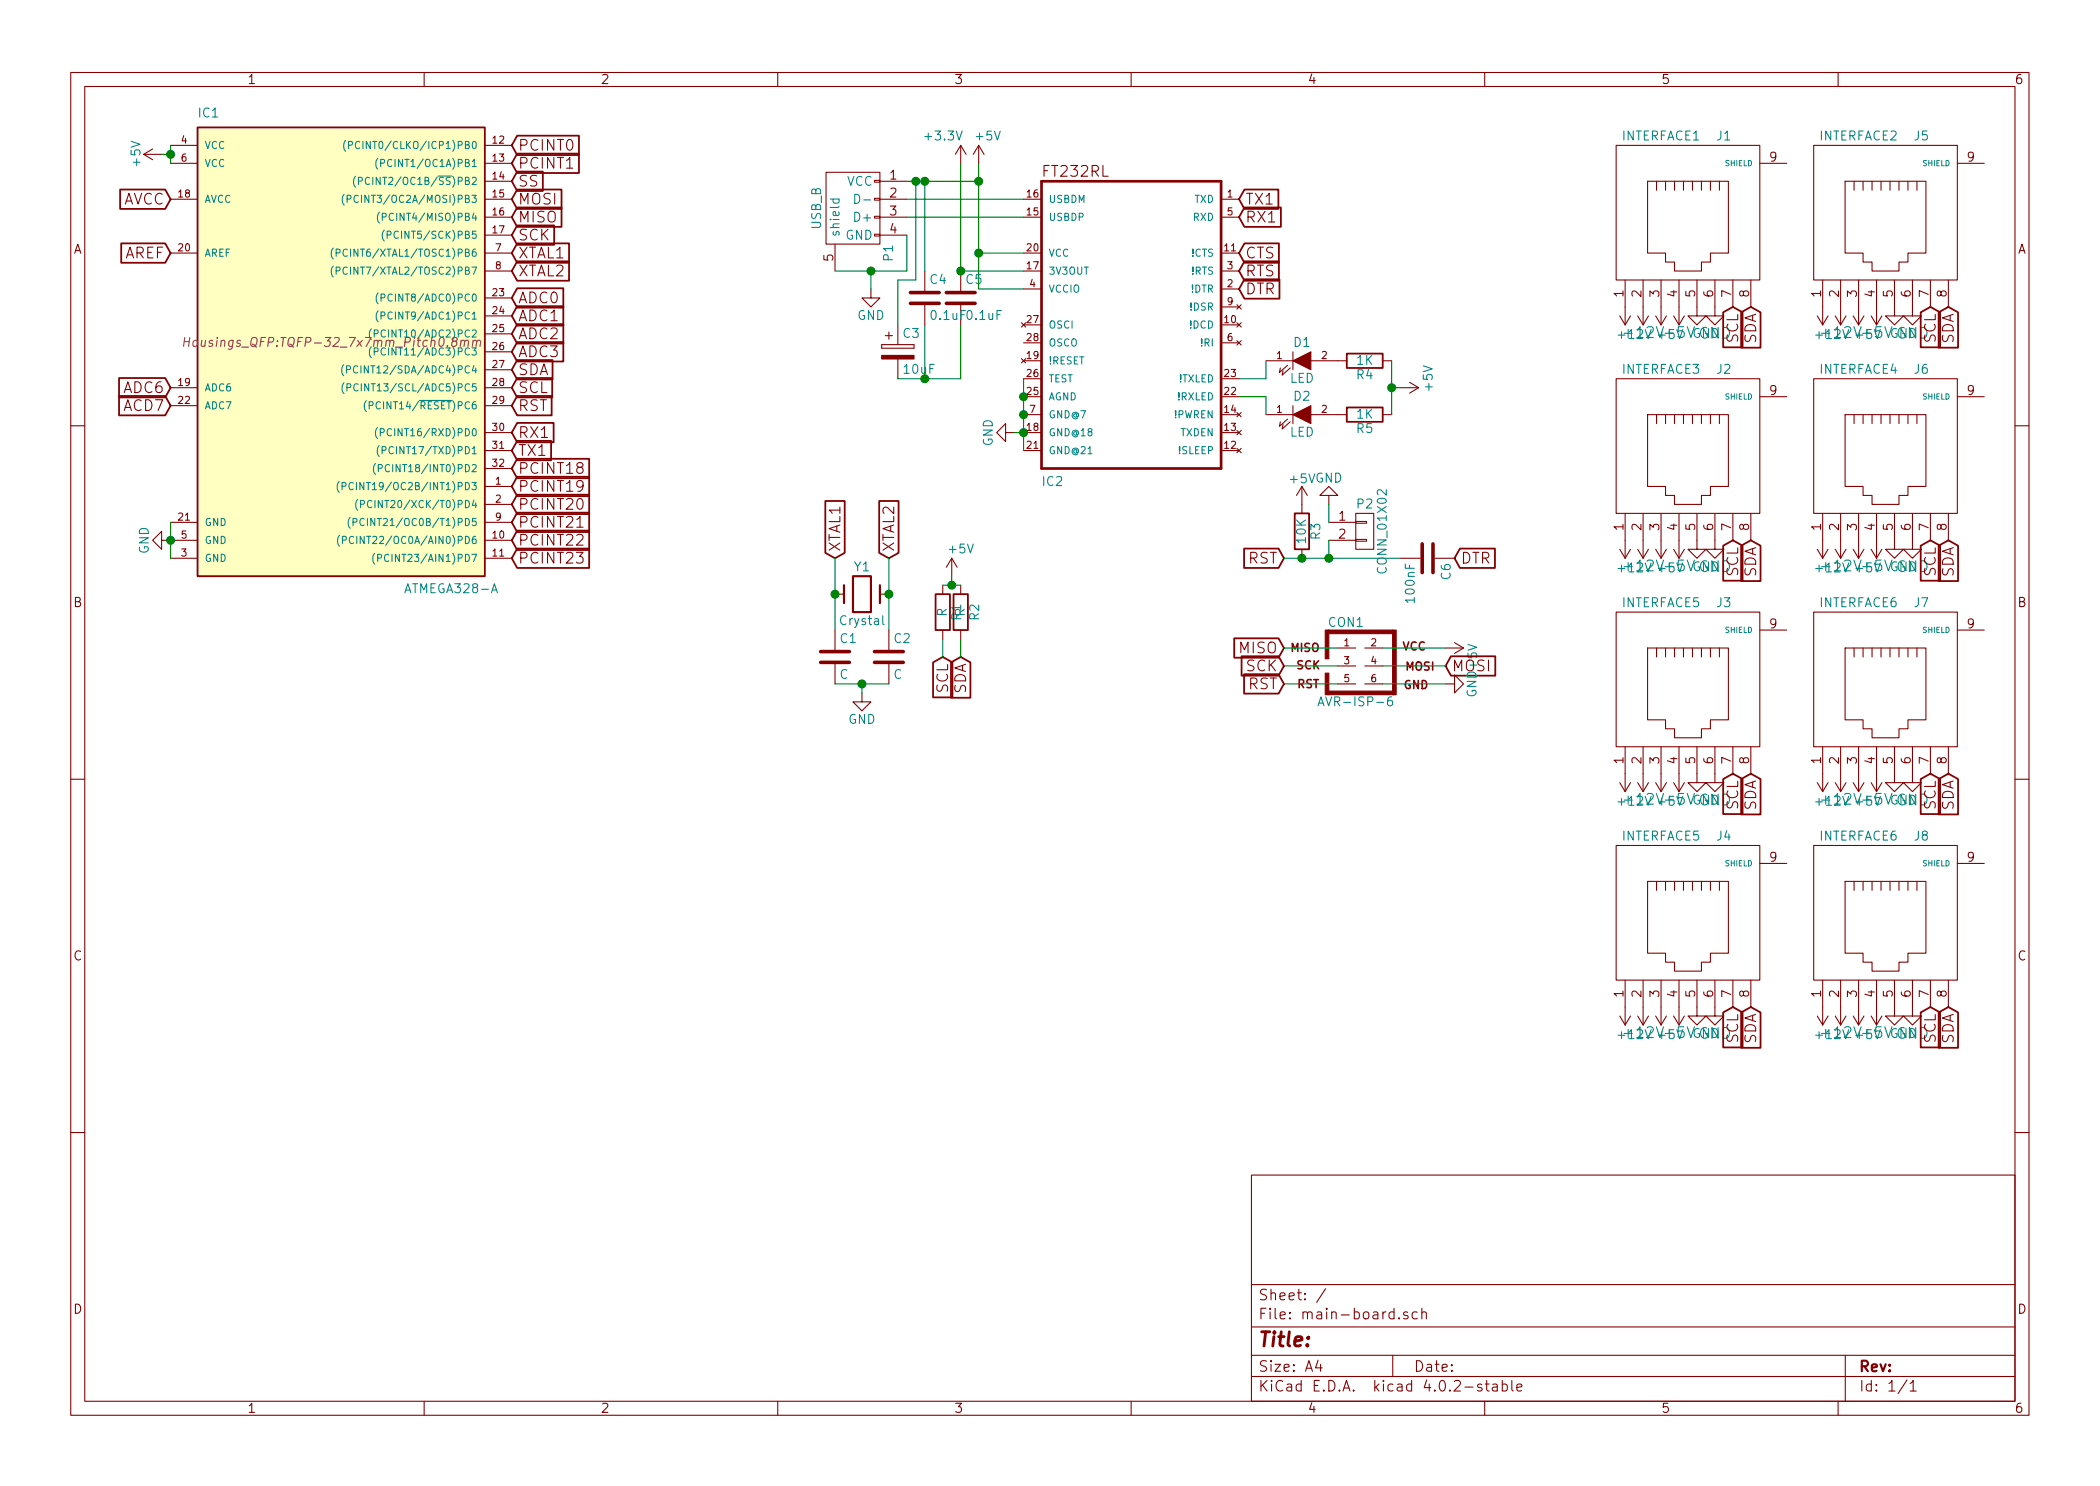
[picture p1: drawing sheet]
EESchema Schematic File Version 2
LIBS:main-board-rescue
LIBS:power
LIBS:device
LIBS:transistors
LIBS:conn
LIBS:linear
LIBS:regul
LIBS:74xx
LIBS:cmos4000
LIBS:adc-dac
LIBS:memory
LIBS:xilinx
LIBS:microcontrollers
LIBS:dsp
LIBS:microchip
LIBS:analog_switches
LIBS:motorola
LIBS:texas
LIBS:intel
LIBS:audio
LIBS:interface
LIBS:digital-audio
LIBS:philips
LIBS:display
LIBS:cypress
LIBS:siliconi
LIBS:opto
LIBS:atmel
LIBS:contrib
LIBS:valves
LIBS:main-board-cache
EELAYER 25 0
EELAYER END
$Descr A4 11693 8268
encoding utf-8
Sheet 1 1
Title ""
Date ""
Rev ""
Comp ""
Comment1 ""
Comment2 ""
Comment3 ""
Comment4 ""
$EndDescr
$Comp
L ATMEGA328-A IC1
U 1 1
P 1850 1900
F 0 "IC1" H 1100 3150 50  0000 L BNN
F 1 "ATMEGA328-A" H 2250 500 50  0000 L BNN
F 2 "Housings_QFP:TQFP-32_7x7mm_Pitch0.8mm" H 1850 1900 50  0000 C CIN
F 3 "" H 1850 1900 50  0000 C CNN
	1    1850 1900
	1    0    0    -1  
$EndComp
Text GLabel 950  1100 0    60   Input ~ 0
AVCC
Text GLabel 950  1400 0    60   Input ~ 0
AREF
Text GLabel 950  2150 0    60   Input ~ 0
ADC6
Text GLabel 950  2250 0    60   Input ~ 0
ACD7
$Comp
L GND #PWR01
U 1 1
P 950 3000
F 0 "#PWR01" H 950 2750 50  0001 C CNN
F 1 "GND" H 950 2850 50  0000 C CNN
F 2 "" H 950 3000 50  0000 C CNN
F 3 "" H 950 3000 50  0000 C CNN
	1    950  3000
	0    1    1    0   
$EndComp
Text GLabel 2850 800  2    60   Input ~ 0
PCINT0
Text GLabel 2850 900  2    60   Input ~ 0
PCINT1
Text GLabel 2850 1000 2    60   Input ~ 0
SS
Text GLabel 2850 1100 2    60   Input ~ 0
MOSI
Text GLabel 2850 1200 2    60   Input ~ 0
MISO
Text GLabel 2850 1300 2    60   Input ~ 0
SCK
Text GLabel 2850 1400 2    60   Input ~ 0
XTAL1
Text GLabel 2850 1500 2    60   Input ~ 0
XTAL2
Text GLabel 2850 1650 2    60   Input ~ 0
ADC0
Text GLabel 2850 1750 2    60   Input ~ 0
ADC1
Text GLabel 2850 1850 2    60   Input ~ 0
ADC2
Text GLabel 2850 1950 2    60   Input ~ 0
ADC3
Text GLabel 2850 2050 2    60   Input ~ 0
SDA
Text GLabel 2850 2150 2    60   Input ~ 0
SCL
Text GLabel 2850 2250 2    60   Input ~ 0
RST
Text GLabel 2850 2400 2    60   Input ~ 0
RX1
Text GLabel 2850 2500 2    60   Input ~ 0
TX1
Text GLabel 2850 2600 2    60   Input ~ 0
PCINT18
Text GLabel 2850 2700 2    60   Input ~ 0
PCINT19
Text GLabel 2850 2800 2    60   Input ~ 0
PCINT20
Text GLabel 2850 2900 2    60   Input ~ 0
PCINT21
Text GLabel 2850 3000 2    60   Input ~ 0
PCINT22
Text GLabel 2850 3100 2    60   Input ~ 0
PCINT23
$Comp
L RJ45 J1
U 1 1
P 9400 1250
F 0 "J1" H 9600 1750 50  0000 C CNN
F 1 "INTERFACE1" H 9250 1750 50  0000 C CNN
F 2 "w_conn_pc:rj45-wiznet-rb1-125bag1a" H 9400 1250 50  0001 C CNN
F 3 "" H 9400 1250 50  0000 C CNN
	1    9400 1250
	1    0    0    -1  
$EndComp
$Comp
L +12V #PWR02
U 1 1
P 9050 1700
F 0 "#PWR02" H 9050 1550 50  0001 C CNN
F 1 "+12V" H 9000 1850 50  0000 C CNN
F 2 "" H 9050 1700 50  0000 C CNN
F 3 "" H 9050 1700 50  0000 C CNN
	1    9050 1700
	-1   0    0    1   
$EndComp
$Comp
L +12V #PWR03
U 1 1
P 9150 1700
F 0 "#PWR03" H 9150 1550 50  0001 C CNN
F 1 "+12V" H 9150 1840 60  0000 C CNN
F 2 "" H 9150 1700 50  0000 C CNN
F 3 "" H 9150 1700 50  0000 C CNN
	1    9150 1700
	-1   0    0    1   
$EndComp
$Comp
L +5V #PWR04
U 1 1
P 9250 1700
F 0 "#PWR04" H 9250 1550 50  0001 C CNN
F 1 "+5V" H 9200 1850 50  0000 C CNN
F 2 "" H 9250 1700 50  0000 C CNN
F 3 "" H 9250 1700 50  0000 C CNN
	1    9250 1700
	-1   0    0    1   
$EndComp
$Comp
L +5V #PWR05
U 1 1
P 9350 1700
F 0 "#PWR05" H 9350 1550 50  0001 C CNN
F 1 "+5V" H 9350 1840 60  0000 C CNN
F 2 "" H 9350 1700 50  0000 C CNN
F 3 "" H 9350 1700 50  0000 C CNN
	1    9350 1700
	-1   0    0    1   
$EndComp
$Comp
L GND #PWR06
U 1 1
P 9450 1700
F 0 "#PWR06" H 9450 1450 50  0001 C CNN
F 1 "GND" H 9500 1550 50  0000 C CNN
F 2 "" H 9450 1700 50  0000 C CNN
F 3 "" H 9450 1700 50  0000 C CNN
	1    9450 1700
	1    0    0    -1  
$EndComp
$Comp
L GND #PWR07
U 1 1
P 9550 1700
F 0 "#PWR07" H 9550 1450 50  0001 C CNN
F 1 "GND" H 9550 1550 60  0000 C CNN
F 2 "" H 9550 1700 50  0000 C CNN
F 3 "" H 9550 1700 50  0000 C CNN
	1    9550 1700
	1    0    0    -1  
$EndComp
Text GLabel 9750 1700 3    60   Input ~ 0
SDA
Text GLabel 9650 1700 3    60   Input ~ 0
SCL
$Comp
L RJ45 J5
U 1 1
P 10500 1250
F 0 "J5" H 10700 1750 50  0000 C CNN
F 1 "INTERFACE2" H 10350 1750 50  0000 C CNN
F 2 "w_conn_pc:rj45-wiznet-rb1-125bag1a" H 10500 1250 50  0001 C CNN
F 3 "" H 10500 1250 50  0000 C CNN
	1    10500 1250
	1    0    0    -1  
$EndComp
$Comp
L +12V #PWR08
U 1 1
P 10150 1700
F 0 "#PWR08" H 10150 1550 50  0001 C CNN
F 1 "+12V" H 10100 1850 50  0000 C CNN
F 2 "" H 10150 1700 50  0000 C CNN
F 3 "" H 10150 1700 50  0000 C CNN
	1    10150 1700
	-1   0    0    1   
$EndComp
$Comp
L +12V #PWR09
U 1 1
P 10250 1700
F 0 "#PWR09" H 10250 1550 50  0001 C CNN
F 1 "+12V" H 10250 1840 60  0000 C CNN
F 2 "" H 10250 1700 50  0000 C CNN
F 3 "" H 10250 1700 50  0000 C CNN
	1    10250 1700
	-1   0    0    1   
$EndComp
$Comp
L +5V #PWR010
U 1 1
P 10350 1700
F 0 "#PWR010" H 10350 1550 50  0001 C CNN
F 1 "+5V" H 10300 1850 50  0000 C CNN
F 2 "" H 10350 1700 50  0000 C CNN
F 3 "" H 10350 1700 50  0000 C CNN
	1    10350 1700
	-1   0    0    1   
$EndComp
$Comp
L +5V #PWR011
U 1 1
P 10450 1700
F 0 "#PWR011" H 10450 1550 50  0001 C CNN
F 1 "+5V" H 10450 1840 60  0000 C CNN
F 2 "" H 10450 1700 50  0000 C CNN
F 3 "" H 10450 1700 50  0000 C CNN
	1    10450 1700
	-1   0    0    1   
$EndComp
$Comp
L GND #PWR012
U 1 1
P 10550 1700
F 0 "#PWR012" H 10550 1450 50  0001 C CNN
F 1 "GND" H 10600 1550 50  0000 C CNN
F 2 "" H 10550 1700 50  0000 C CNN
F 3 "" H 10550 1700 50  0000 C CNN
	1    10550 1700
	1    0    0    -1  
$EndComp
$Comp
L GND #PWR013
U 1 1
P 10650 1700
F 0 "#PWR013" H 10650 1450 50  0001 C CNN
F 1 "GND" H 10650 1550 60  0000 C CNN
F 2 "" H 10650 1700 50  0000 C CNN
F 3 "" H 10650 1700 50  0000 C CNN
	1    10650 1700
	1    0    0    -1  
$EndComp
Text GLabel 10850 1700 3    60   Input ~ 0
SDA
Text GLabel 10750 1700 3    60   Input ~ 0
SCL
$Comp
L RJ45 J2
U 1 1
P 9400 2550
F 0 "J2" H 9600 3050 50  0000 C CNN
F 1 "INTERFACE3" H 9250 3050 50  0000 C CNN
F 2 "w_conn_pc:rj45-wiznet-rb1-125bag1a" H 9400 2550 50  0001 C CNN
F 3 "" H 9400 2550 50  0000 C CNN
	1    9400 2550
	1    0    0    -1  
$EndComp
$Comp
L +12V #PWR014
U 1 1
P 9050 3000
F 0 "#PWR014" H 9050 2850 50  0001 C CNN
F 1 "+12V" H 9000 3150 50  0000 C CNN
F 2 "" H 9050 3000 50  0000 C CNN
F 3 "" H 9050 3000 50  0000 C CNN
	1    9050 3000
	-1   0    0    1   
$EndComp
$Comp
L +12V #PWR015
U 1 1
P 9150 3000
F 0 "#PWR015" H 9150 2850 50  0001 C CNN
F 1 "+12V" H 9150 3140 60  0000 C CNN
F 2 "" H 9150 3000 50  0000 C CNN
F 3 "" H 9150 3000 50  0000 C CNN
	1    9150 3000
	-1   0    0    1   
$EndComp
$Comp
L +5V #PWR016
U 1 1
P 9250 3000
F 0 "#PWR016" H 9250 2850 50  0001 C CNN
F 1 "+5V" H 9200 3150 50  0000 C CNN
F 2 "" H 9250 3000 50  0000 C CNN
F 3 "" H 9250 3000 50  0000 C CNN
	1    9250 3000
	-1   0    0    1   
$EndComp
$Comp
L +5V #PWR017
U 1 1
P 9350 3000
F 0 "#PWR017" H 9350 2850 50  0001 C CNN
F 1 "+5V" H 9350 3140 60  0000 C CNN
F 2 "" H 9350 3000 50  0000 C CNN
F 3 "" H 9350 3000 50  0000 C CNN
	1    9350 3000
	-1   0    0    1   
$EndComp
$Comp
L GND #PWR018
U 1 1
P 9450 3000
F 0 "#PWR018" H 9450 2750 50  0001 C CNN
F 1 "GND" H 9500 2850 50  0000 C CNN
F 2 "" H 9450 3000 50  0000 C CNN
F 3 "" H 9450 3000 50  0000 C CNN
	1    9450 3000
	1    0    0    -1  
$EndComp
$Comp
L GND #PWR019
U 1 1
P 9550 3000
F 0 "#PWR019" H 9550 2750 50  0001 C CNN
F 1 "GND" H 9550 2850 60  0000 C CNN
F 2 "" H 9550 3000 50  0000 C CNN
F 3 "" H 9550 3000 50  0000 C CNN
	1    9550 3000
	1    0    0    -1  
$EndComp
Text GLabel 9750 3000 3    60   Input ~ 0
SDA
Text GLabel 9650 3000 3    60   Input ~ 0
SCL
$Comp
L RJ45 J6
U 1 1
P 10500 2550
F 0 "J6" H 10700 3050 50  0000 C CNN
F 1 "INTERFACE4" H 10350 3050 50  0000 C CNN
F 2 "w_conn_pc:rj45-wiznet-rb1-125bag1a" H 10500 2550 50  0001 C CNN
F 3 "" H 10500 2550 50  0000 C CNN
	1    10500 2550
	1    0    0    -1  
$EndComp
$Comp
L +12V #PWR020
U 1 1
P 10150 3000
F 0 "#PWR020" H 10150 2850 50  0001 C CNN
F 1 "+12V" H 10100 3150 50  0000 C CNN
F 2 "" H 10150 3000 50  0000 C CNN
F 3 "" H 10150 3000 50  0000 C CNN
	1    10150 3000
	-1   0    0    1   
$EndComp
$Comp
L +12V #PWR021
U 1 1
P 10250 3000
F 0 "#PWR021" H 10250 2850 50  0001 C CNN
F 1 "+12V" H 10250 3140 60  0000 C CNN
F 2 "" H 10250 3000 50  0000 C CNN
F 3 "" H 10250 3000 50  0000 C CNN
	1    10250 3000
	-1   0    0    1   
$EndComp
$Comp
L +5V #PWR022
U 1 1
P 10350 3000
F 0 "#PWR022" H 10350 2850 50  0001 C CNN
F 1 "+5V" H 10300 3150 50  0000 C CNN
F 2 "" H 10350 3000 50  0000 C CNN
F 3 "" H 10350 3000 50  0000 C CNN
	1    10350 3000
	-1   0    0    1   
$EndComp
$Comp
L +5V #PWR023
U 1 1
P 10450 3000
F 0 "#PWR023" H 10450 2850 50  0001 C CNN
F 1 "+5V" H 10450 3140 60  0000 C CNN
F 2 "" H 10450 3000 50  0000 C CNN
F 3 "" H 10450 3000 50  0000 C CNN
	1    10450 3000
	-1   0    0    1   
$EndComp
$Comp
L GND #PWR024
U 1 1
P 10550 3000
F 0 "#PWR024" H 10550 2750 50  0001 C CNN
F 1 "GND" H 10600 2850 50  0000 C CNN
F 2 "" H 10550 3000 50  0000 C CNN
F 3 "" H 10550 3000 50  0000 C CNN
	1    10550 3000
	1    0    0    -1  
$EndComp
$Comp
L GND #PWR025
U 1 1
P 10650 3000
F 0 "#PWR025" H 10650 2750 50  0001 C CNN
F 1 "GND" H 10650 2850 60  0000 C CNN
F 2 "" H 10650 3000 50  0000 C CNN
F 3 "" H 10650 3000 50  0000 C CNN
	1    10650 3000
	1    0    0    -1  
$EndComp
Text GLabel 10850 3000 3    60   Input ~ 0
SDA
Text GLabel 10750 3000 3    60   Input ~ 0
SCL
$Comp
L RJ45 J3
U 1 1
P 9400 3850
F 0 "J3" H 9600 4350 50  0000 C CNN
F 1 "INTERFACE5" H 9250 4350 50  0000 C CNN
F 2 "w_conn_pc:rj45-wiznet-rb1-125bag1a" H 9400 3850 50  0001 C CNN
F 3 "" H 9400 3850 50  0000 C CNN
	1    9400 3850
	1    0    0    -1  
$EndComp
$Comp
L +12V #PWR026
U 1 1
P 9050 4300
F 0 "#PWR026" H 9050 4150 50  0001 C CNN
F 1 "+12V" H 9000 4450 50  0000 C CNN
F 2 "" H 9050 4300 50  0000 C CNN
F 3 "" H 9050 4300 50  0000 C CNN
	1    9050 4300
	-1   0    0    1   
$EndComp
$Comp
L +12V #PWR027
U 1 1
P 9150 4300
F 0 "#PWR027" H 9150 4150 50  0001 C CNN
F 1 "+12V" H 9150 4440 60  0000 C CNN
F 2 "" H 9150 4300 50  0000 C CNN
F 3 "" H 9150 4300 50  0000 C CNN
	1    9150 4300
	-1   0    0    1   
$EndComp
$Comp
L +5V #PWR028
U 1 1
P 9250 4300
F 0 "#PWR028" H 9250 4150 50  0001 C CNN
F 1 "+5V" H 9200 4450 50  0000 C CNN
F 2 "" H 9250 4300 50  0000 C CNN
F 3 "" H 9250 4300 50  0000 C CNN
	1    9250 4300
	-1   0    0    1   
$EndComp
$Comp
L +5V #PWR029
U 1 1
P 9350 4300
F 0 "#PWR029" H 9350 4150 50  0001 C CNN
F 1 "+5V" H 9350 4440 60  0000 C CNN
F 2 "" H 9350 4300 50  0000 C CNN
F 3 "" H 9350 4300 50  0000 C CNN
	1    9350 4300
	-1   0    0    1   
$EndComp
$Comp
L GND #PWR030
U 1 1
P 9450 4300
F 0 "#PWR030" H 9450 4050 50  0001 C CNN
F 1 "GND" H 9500 4150 50  0000 C CNN
F 2 "" H 9450 4300 50  0000 C CNN
F 3 "" H 9450 4300 50  0000 C CNN
	1    9450 4300
	1    0    0    -1  
$EndComp
$Comp
L GND #PWR031
U 1 1
P 9550 4300
F 0 "#PWR031" H 9550 4050 50  0001 C CNN
F 1 "GND" H 9550 4150 60  0000 C CNN
F 2 "" H 9550 4300 50  0000 C CNN
F 3 "" H 9550 4300 50  0000 C CNN
	1    9550 4300
	1    0    0    -1  
$EndComp
Text GLabel 9750 4300 3    60   Input ~ 0
SDA
Text GLabel 9650 4300 3    60   Input ~ 0
SCL
$Comp
L RJ45 J7
U 1 1
P 10500 3850
F 0 "J7" H 10700 4350 50  0000 C CNN
F 1 "INTERFACE6" H 10350 4350 50  0000 C CNN
F 2 "w_conn_pc:rj45-wiznet-rb1-125bag1a" H 10500 3850 50  0001 C CNN
F 3 "" H 10500 3850 50  0000 C CNN
	1    10500 3850
	1    0    0    -1  
$EndComp
$Comp
L +12V #PWR032
U 1 1
P 10150 4300
F 0 "#PWR032" H 10150 4150 50  0001 C CNN
F 1 "+12V" H 10100 4450 50  0000 C CNN
F 2 "" H 10150 4300 50  0000 C CNN
F 3 "" H 10150 4300 50  0000 C CNN
	1    10150 4300
	-1   0    0    1   
$EndComp
$Comp
L +12V #PWR033
U 1 1
P 10250 4300
F 0 "#PWR033" H 10250 4150 50  0001 C CNN
F 1 "+12V" H 10250 4440 60  0000 C CNN
F 2 "" H 10250 4300 50  0000 C CNN
F 3 "" H 10250 4300 50  0000 C CNN
	1    10250 4300
	-1   0    0    1   
$EndComp
$Comp
L +5V #PWR034
U 1 1
P 10350 4300
F 0 "#PWR034" H 10350 4150 50  0001 C CNN
F 1 "+5V" H 10300 4450 50  0000 C CNN
F 2 "" H 10350 4300 50  0000 C CNN
F 3 "" H 10350 4300 50  0000 C CNN
	1    10350 4300
	-1   0    0    1   
$EndComp
$Comp
L +5V #PWR035
U 1 1
P 10450 4300
F 0 "#PWR035" H 10450 4150 50  0001 C CNN
F 1 "+5V" H 10450 4440 60  0000 C CNN
F 2 "" H 10450 4300 50  0000 C CNN
F 3 "" H 10450 4300 50  0000 C CNN
	1    10450 4300
	-1   0    0    1   
$EndComp
$Comp
L GND #PWR036
U 1 1
P 10550 4300
F 0 "#PWR036" H 10550 4050 50  0001 C CNN
F 1 "GND" H 10600 4150 50  0000 C CNN
F 2 "" H 10550 4300 50  0000 C CNN
F 3 "" H 10550 4300 50  0000 C CNN
	1    10550 4300
	1    0    0    -1  
$EndComp
$Comp
L GND #PWR037
U 1 1
P 10650 4300
F 0 "#PWR037" H 10650 4050 50  0001 C CNN
F 1 "GND" H 10650 4150 60  0000 C CNN
F 2 "" H 10650 4300 50  0000 C CNN
F 3 "" H 10650 4300 50  0000 C CNN
	1    10650 4300
	1    0    0    -1  
$EndComp
Text GLabel 10850 4300 3    60   Input ~ 0
SDA
Text GLabel 10750 4300 3    60   Input ~ 0
SCL
$Comp
L USB_B-RESCUE-main-board P1
U 1 1
P 4750 1200
F 0 "P1" H 4950 1000 50  0000 C CNN
F 1 "USB_B" H 4700 1400 50  0000 C CNN
F 2 "Connect:USB_B" V 4700 1100 50  0001 C CNN
F 3 "" V 4700 1100 50  0000 C CNN
	1    4750 1200
	0    -1   1    0   
$EndComp
$Comp
L FT232RL IC2
U 1 1
P 6300 1800
F 0 "IC2" H 5800 925 50  0000 L CNN
F 1 "FT232RL" H 6300 1800 50  0001 L CNN
F 2 "FT232RL:SSOP28-LD" H 6300 1800 50  0001 L CNN
F 3 "4.35 USD" H 6300 1800 50  0001 L CNN
F 4 "FT232RL" H 6300 1800 50  0001 L CNN "MP"
F 5 "Good" H 6300 1800 50  0001 L CNN "Availability"
F 6 "Interface%3B USB-UART%3B Full Speed%3B SSOP28" H 6300 1800 50  0001 L CNN "Description"
F 7 "SSOP-28 FTDI" H 6300 1800 50  0001 L CNN "Package"
F 8 "FTDI" H 6300 1800 50  0001 L CNN "MF"
	1    6300 1800
	1    0    0    -1  
$EndComp
Text GLabel 6900 1200 2    60   Input ~ 0
RX1
Text GLabel 6900 1100 2    60   Input ~ 0
TX1
$Comp
L GND #PWR038
U 1 1
P 5650 2400
F 0 "#PWR038" H 5650 2150 50  0001 C CNN
F 1 "GND" H 5650 2250 50  0000 C CNN
F 2 "" H 5650 2400 50  0000 C CNN
F 3 "" H 5650 2400 50  0000 C CNN
	1    5650 2400
	0    1    1    0   
$EndComp
Wire Wire Line
	950  900  950  800 
Connection ~ 950  850 
Wire Wire Line
	950  2900 950  3100
Connection ~ 950  3000
Wire Wire Line
	5700 2100 5700 2500
Connection ~ 5700 2400
Wire Wire Line
	5700 2400 5650 2400
Connection ~ 5700 2300
Connection ~ 5700 2200
$Comp
L LED-RESCUE-main-board D1
U 1 1
P 7250 2000
F 0 "D1" H 7250 2100 50  0000 C CNN
F 1 "LED" H 7250 1900 50  0000 C CNN
F 2 "LEDs:LED_0603" H 7250 2000 50  0001 C CNN
F 3 "" H 7250 2000 50  0000 C CNN
	1    7250 2000
	1    0    0    -1  
$EndComp
$Comp
L LED-RESCUE-main-board D2
U 1 1
P 7250 2300
F 0 "D2" H 7250 2400 50  0000 C CNN
F 1 "LED" H 7250 2200 50  0000 C CNN
F 2 "LEDs:LED_0603" H 7250 2300 50  0001 C CNN
F 3 "" H 7250 2300 50  0000 C CNN
	1    7250 2300
	1    0    0    -1  
$EndComp
$Comp
L R R4
U 1 1
P 7600 2000
F 0 "R4" V 7680 2000 50  0000 C CNN
F 1 "1K" V 7600 2000 50  0000 C CNN
F 2 "Resistors_SMD:R_0603" V 7530 2000 50  0001 C CNN
F 3 "" H 7600 2000 50  0000 C CNN
	1    7600 2000
	0    1    1    0   
$EndComp
$Comp
L R R5
U 1 1
P 7600 2300
F 0 "R5" V 7680 2300 50  0000 C CNN
F 1 "1K" V 7600 2300 50  0000 C CNN
F 2 "Resistors_SMD:R_0603" V 7530 2300 50  0001 C CNN
F 3 "" H 7600 2300 50  0000 C CNN
	1    7600 2300
	0    1    1    0   
$EndComp
Wire Wire Line
	6900 2100 7050 2100
Wire Wire Line
	7050 2100 7050 2000
Wire Wire Line
	6900 2200 7050 2200
Wire Wire Line
	7050 2200 7050 2300
Wire Wire Line
	7750 2000 7750 2300
$Comp
L +5V #PWR039
U 1 1
P 7800 2150
F 0 "#PWR039" H 7800 2000 50  0001 C CNN
F 1 "+5V" H 7750 2300 50  0000 C CNN
F 2 "" H 7800 2150 50  0000 C CNN
F 3 "" H 7800 2150 50  0000 C CNN
	1    7800 2150
	0    1    1    0   
$EndComp
Wire Wire Line
	7750 2150 7800 2150
Connection ~ 7750 2150
Wire Wire Line
	5700 1100 5050 1100
Wire Wire Line
	5050 1200 5700 1200
Wire Wire Line
	5050 1300 5050 1500
Wire Wire Line
	5050 1500 4650 1500
$Comp
L GND #PWR040
U 1 1
P 4850 1600
F 0 "#PWR040" H 4850 1350 50  0001 C CNN
F 1 "GND" H 4850 1450 50  0000 C CNN
F 2 "" H 4850 1600 50  0000 C CNN
F 3 "" H 4850 1600 50  0000 C CNN
	1    4850 1600
	1    0    0    -1  
$EndComp
Wire Wire Line
	4850 1500 4850 1600
Connection ~ 4850 1500
Wire Wire Line
	5450 1400 5700 1400
Wire Wire Line
	5450 900  5450 1600
Wire Wire Line
	5450 1000 5050 1000
$Comp
L +5V #PWR041
U 1 1
P 5450 900
F 0 "#PWR041" H 5450 750 50  0001 C CNN
F 1 "+5V" H 5500 1050 49  0000 C CNN
F 2 "" H 5450 900 50  0000 C CNN
F 3 "" H 5450 900 50  0000 C CNN
	1    5450 900 
	1    0    0    -1  
$EndComp
Connection ~ 5450 1000
Wire Wire Line
	5700 1500 5350 1500
Wire Wire Line
	5350 1500 5350 900 
$Comp
L +3.3V #PWR042
U 1 1
P 5350 900
F 0 "#PWR042" H 5350 750 50  0001 C CNN
F 1 "+3.3V" H 5250 1050 50  0000 C CNN
F 2 "" H 5350 900 50  0000 C CNN
F 3 "" H 5350 900 50  0000 C CNN
	1    5350 900 
	1    0    0    -1  
$EndComp
$Comp
L C C5
U 1 1
P 5350 1650
F 0 "C5" H 5375 1750 50  0000 L CNN
F 1 "0.1uF" H 5375 1550 50  0000 L CNN
F 2 "Capacitors_SMD:C_0603_HandSoldering" H 5388 1500 50  0001 C CNN
F 3 "" H 5350 1650 50  0000 C CNN
	1    5350 1650
	1    0    0    -1  
$EndComp
Connection ~ 5350 1500
$Comp
L C C4
U 1 1
P 5150 1650
F 0 "C4" H 5175 1750 50  0000 L CNN
F 1 "0.1uF" H 5175 1550 50  0000 L CNN
F 2 "Capacitors_SMD:C_0603_HandSoldering" H 5188 1500 50  0001 C CNN
F 3 "" H 5150 1650 50  0000 C CNN
	1    5150 1650
	1    0    0    -1  
$EndComp
Wire Wire Line
	5150 1000 5150 1500
Connection ~ 5150 1000
$Comp
L CP C3
U 1 1
P 5000 1950
F 0 "C3" H 5025 2050 50  0000 L CNN
F 1 "10uF" H 5025 1850 50  0000 L CNN
F 2 "Capacitors_Tantalum_SMD:CP_Tantalum_Case-S_EIA-3216-12_Hand" H 5038 1800 50  0001 C CNN
F 3 "" H 5000 1950 50  0000 C CNN
	1    5000 1950
	1    0    0    -1  
$EndComp
Wire Wire Line
	5100 1000 5100 1550
Wire Wire Line
	5100 1550 5000 1550
Wire Wire Line
	5000 1550 5000 1800
Connection ~ 5100 1000
Wire Wire Line
	5150 1800 5150 2100
Wire Wire Line
	5000 2100 5350 2100
Wire Wire Line
	5350 2100 5350 1800
Connection ~ 5150 2100
Wire Wire Line
	5450 1600 5700 1600
Connection ~ 5450 1400
Text GLabel 6900 1400 2    60   Input ~ 0
CTS
Text GLabel 6900 1600 2    60   Input ~ 0
DTR
Text GLabel 6900 1500 2    60   Input ~ 0
RTS
$Comp
L Crystal Y1
U 1 1
P 4800 3300
F 0 "Y1" H 4800 3450 50  0000 C CNN
F 1 "Crystal" H 4800 3150 50  0000 C CNN
F 2 "Crystals:Crystal_HC49-U_Vertical" H 4800 3300 50  0001 C CNN
F 3 "" H 4800 3300 50  0000 C CNN
	1    4800 3300
	1    0    0    -1  
$EndComp
Text GLabel 4650 3100 1    60   Input ~ 0
XTAL1
Text GLabel 4950 3100 1    60   Input ~ 0
XTAL2
Wire Wire Line
	4950 3100 4950 3500
Wire Wire Line
	4650 3100 4650 3500
$Comp
L C C2
U 1 1
P 4950 3650
F 0 "C2" H 4975 3750 50  0000 L CNN
F 1 "C" H 4975 3550 50  0000 L CNN
F 2 "Capacitors_SMD:C_0603" H 4988 3500 50  0001 C CNN
F 3 "" H 4950 3650 50  0000 C CNN
	1    4950 3650
	1    0    0    -1  
$EndComp
$Comp
L C C1
U 1 1
P 4650 3650
F 0 "C1" H 4675 3750 50  0000 L CNN
F 1 "C" H 4675 3550 50  0000 L CNN
F 2 "Capacitors_SMD:C_0603" H 4688 3500 50  0001 C CNN
F 3 "" H 4650 3650 50  0000 C CNN
	1    4650 3650
	1    0    0    -1  
$EndComp
Connection ~ 4950 3300
Connection ~ 4650 3300
Wire Wire Line
	4650 3800 4950 3800
$Comp
L GND #PWR043
U 1 1
P 4800 3850
F 0 "#PWR043" H 4800 3600 50  0001 C CNN
F 1 "GND" H 4800 3700 50  0000 C CNN
F 2 "" H 4800 3850 50  0000 C CNN
F 3 "" H 4800 3850 50  0000 C CNN
	1    4800 3850
	1    0    0    -1  
$EndComp
Wire Wire Line
	4800 3800 4800 3850
Connection ~ 4800 3800
Text GLabel 7150 3100 0    60   Input ~ 0
RST
$Comp
L +5V #PWR044
U 1 1
P 7250 2800
F 0 "#PWR044" H 7250 2650 50  0001 C CNN
F 1 "+5V" H 7250 2940 50  0000 C CNN
F 2 "" H 7250 2800 50  0000 C CNN
F 3 "" H 7250 2800 50  0000 C CNN
	1    7250 2800
	1    0    0    -1  
$EndComp
Wire Wire Line
	7150 3100 7800 3100
$Comp
L CONN_01X02 P2
U 1 1
P 7600 2950
F 0 "P2" H 7600 3100 50  0000 C CNN
F 1 "CONN_01X02" V 7700 2950 50  0000 C CNN
F 2 "Pin_Headers:Pin_Header_Straight_2x01_Pitch2.54mm" H 7600 2950 50  0001 C CNN
F 3 "" H 7600 2950 50  0000 C CNN
	1    7600 2950
	1    0    0    -1  
$EndComp
Wire Wire Line
	7400 3100 7400 3000
Connection ~ 7250 3100
$Comp
L GND #PWR045
U 1 1
P 7400 2800
F 0 "#PWR045" H 7400 2550 50  0001 C CNN
F 1 "GND" H 7400 2650 50  0000 C CNN
F 2 "" H 7400 2800 50  0000 C CNN
F 3 "" H 7400 2800 50  0000 C CNN
	1    7400 2800
	-1   0    0    1   
$EndComp
Wire Wire Line
	7400 2900 7400 2800
Connection ~ 7400 3100
$Comp
L C C6
U 1 1
P 7950 3100
F 0 "C6" H 7975 3200 50  0000 L CNN
F 1 "100nF" H 7975 3000 50  0000 L CNN
F 2 "Capacitors_SMD:C_0603_HandSoldering" H 7988 2950 50  0001 C CNN
F 3 "" H 7950 3100 50  0000 C CNN
	1    7950 3100
	0    1    1    0   
$EndComp
Text GLabel 8100 3100 2    60   Input ~ 0
DTR
$Comp
L R R3
U 1 1
P 7250 2950
F 0 "R3" V 7330 2950 50  0000 C CNN
F 1 "10K" V 7250 2950 50  0000 C CNN
F 2 "Resistors_SMD:R_0603" V 7180 2950 50  0001 C CNN
F 3 "" H 7250 2950 50  0000 C CNN
	1    7250 2950
	1    0    0    -1  
$EndComp
$Comp
L RJ45 J4
U 1 1
P 9400 5150
F 0 "J4" H 9600 5650 50  0000 C CNN
F 1 "INTERFACE5" H 9250 5650 50  0000 C CNN
F 2 "w_conn_pc:rj45-wiznet-rb1-125bag1a" H 9400 5150 50  0001 C CNN
F 3 "" H 9400 5150 50  0000 C CNN
	1    9400 5150
	1    0    0    -1  
$EndComp
$Comp
L +12V #PWR046
U 1 1
P 9050 5600
F 0 "#PWR046" H 9050 5450 50  0001 C CNN
F 1 "+12V" H 9000 5750 50  0000 C CNN
F 2 "" H 9050 5600 50  0000 C CNN
F 3 "" H 9050 5600 50  0000 C CNN
	1    9050 5600
	-1   0    0    1   
$EndComp
$Comp
L +12V #PWR047
U 1 1
P 9150 5600
F 0 "#PWR047" H 9150 5450 50  0001 C CNN
F 1 "+12V" H 9150 5740 60  0000 C CNN
F 2 "" H 9150 5600 50  0000 C CNN
F 3 "" H 9150 5600 50  0000 C CNN
	1    9150 5600
	-1   0    0    1   
$EndComp
$Comp
L +5V #PWR048
U 1 1
P 9250 5600
F 0 "#PWR048" H 9250 5450 50  0001 C CNN
F 1 "+5V" H 9200 5750 50  0000 C CNN
F 2 "" H 9250 5600 50  0000 C CNN
F 3 "" H 9250 5600 50  0000 C CNN
	1    9250 5600
	-1   0    0    1   
$EndComp
$Comp
L +5V #PWR049
U 1 1
P 9350 5600
F 0 "#PWR049" H 9350 5450 50  0001 C CNN
F 1 "+5V" H 9350 5740 60  0000 C CNN
F 2 "" H 9350 5600 50  0000 C CNN
F 3 "" H 9350 5600 50  0000 C CNN
	1    9350 5600
	-1   0    0    1   
$EndComp
$Comp
L GND #PWR050
U 1 1
P 9450 5600
F 0 "#PWR050" H 9450 5350 50  0001 C CNN
F 1 "GND" H 9500 5450 50  0000 C CNN
F 2 "" H 9450 5600 50  0000 C CNN
F 3 "" H 9450 5600 50  0000 C CNN
	1    9450 5600
	1    0    0    -1  
$EndComp
$Comp
L GND #PWR051
U 1 1
P 9550 5600
F 0 "#PWR051" H 9550 5350 50  0001 C CNN
F 1 "GND" H 9550 5450 60  0000 C CNN
F 2 "" H 9550 5600 50  0000 C CNN
F 3 "" H 9550 5600 50  0000 C CNN
	1    9550 5600
	1    0    0    -1  
$EndComp
Text GLabel 9750 5600 3    60   Input ~ 0
SDA
Text GLabel 9650 5600 3    60   Input ~ 0
SCL
$Comp
L RJ45 J8
U 1 1
P 10500 5150
F 0 "J8" H 10700 5650 50  0000 C CNN
F 1 "INTERFACE6" H 10350 5650 50  0000 C CNN
F 2 "w_conn_pc:rj45-wiznet-rb1-125bag1a" H 10500 5150 50  0001 C CNN
F 3 "" H 10500 5150 50  0000 C CNN
	1    10500 5150
	1    0    0    -1  
$EndComp
$Comp
L +12V #PWR052
U 1 1
P 10150 5600
F 0 "#PWR052" H 10150 5450 50  0001 C CNN
F 1 "+12V" H 10100 5750 50  0000 C CNN
F 2 "" H 10150 5600 50  0000 C CNN
F 3 "" H 10150 5600 50  0000 C CNN
	1    10150 5600
	-1   0    0    1   
$EndComp
$Comp
L +12V #PWR053
U 1 1
P 10250 5600
F 0 "#PWR053" H 10250 5450 50  0001 C CNN
F 1 "+12V" H 10250 5740 60  0000 C CNN
F 2 "" H 10250 5600 50  0000 C CNN
F 3 "" H 10250 5600 50  0000 C CNN
	1    10250 5600
	-1   0    0    1   
$EndComp
$Comp
L +5V #PWR054
U 1 1
P 10350 5600
F 0 "#PWR054" H 10350 5450 50  0001 C CNN
F 1 "+5V" H 10300 5750 50  0000 C CNN
F 2 "" H 10350 5600 50  0000 C CNN
F 3 "" H 10350 5600 50  0000 C CNN
	1    10350 5600
	-1   0    0    1   
$EndComp
$Comp
L +5V #PWR055
U 1 1
P 10450 5600
F 0 "#PWR055" H 10450 5450 50  0001 C CNN
F 1 "+5V" H 10450 5740 60  0000 C CNN
F 2 "" H 10450 5600 50  0000 C CNN
F 3 "" H 10450 5600 50  0000 C CNN
	1    10450 5600
	-1   0    0    1   
$EndComp
$Comp
L GND #PWR056
U 1 1
P 10550 5600
F 0 "#PWR056" H 10550 5350 50  0001 C CNN
F 1 "GND" H 10600 5450 50  0000 C CNN
F 2 "" H 10550 5600 50  0000 C CNN
F 3 "" H 10550 5600 50  0000 C CNN
	1    10550 5600
	1    0    0    -1  
$EndComp
$Comp
L GND #PWR057
U 1 1
P 10650 5600
F 0 "#PWR057" H 10650 5350 50  0001 C CNN
F 1 "GND" H 10650 5450 60  0000 C CNN
F 2 "" H 10650 5600 50  0000 C CNN
F 3 "" H 10650 5600 50  0000 C CNN
	1    10650 5600
	1    0    0    -1  
$EndComp
Text GLabel 10850 5600 3    60   Input ~ 0
SDA
Text GLabel 10750 5600 3    60   Input ~ 0
SCL
$Comp
L AVR-ISP-6 CON1
U 1 1
P 7600 3700
F 0 "CON1" H 7495 3940 50  0000 C CNN
F 1 "AVR-ISP-6" H 7335 3470 50  0000 L BNN
F 2 "AVR-ISP-6" V 7080 3740 50  0001 C CNN
F 3 "" H 7575 3700 50  0000 C CNN
	1    7600 3700
	1    0    0    -1  
$EndComp
Text GLabel 7150 3600 0    60   Input ~ 0
MISO
Text GLabel 7150 3700 0    60   Input ~ 0
SCK
Text GLabel 7150 3800 0    60   Input ~ 0
RST
$Comp
L +5V #PWR058
U 1 1
P 900 850
F 0 "#PWR058" H 900 700 50  0001 C CNN
F 1 "+5V" H 900 990 50  0000 C CNN
F 2 "" H 900 850 50  0000 C CNN
F 3 "" H 900 850 50  0000 C CNN
	1    900  850 
	0    -1   -1   0   
$EndComp
Wire Wire Line
	900  850  950  850 
$Comp
L +5V #PWR059
U 1 1
P 8050 3600
F 0 "#PWR059" H 8050 3450 50  0001 C CNN
F 1 "+5V" H 8100 3750 49  0000 C CNN
F 2 "" H 8050 3600 50  0000 C CNN
F 3 "" H 8050 3600 50  0000 C CNN
	1    8050 3600
	0    1    1    0   
$EndComp
Text GLabel 8050 3700 2    60   Input ~ 0
MOSI
$Comp
L GND #PWR060
U 1 1
P 8050 3800
F 0 "#PWR060" H 8050 3550 50  0001 C CNN
F 1 "GND" H 8050 3650 50  0000 C CNN
F 2 "" H 8050 3800 50  0000 C CNN
F 3 "" H 8050 3800 50  0000 C CNN
	1    8050 3800
	0    -1   -1   0   
$EndComp
Wire Wire Line
	7450 3600 7150 3600
Wire Wire Line
	7450 3700 7150 3700
Wire Wire Line
	7450 3800 7150 3800
Wire Wire Line
	7700 3600 8050 3600
Wire Wire Line
	7700 3700 8050 3700
Wire Wire Line
	7700 3800 8050 3800
Text GLabel 5350 3650 3    60   Input ~ 0
SDA
Text GLabel 5250 3650 3    60   Input ~ 0
SCL
$Comp
L R R1
U 1 1
P 5250 3400
F 0 "R1" V 5330 3400 50  0000 C CNN
F 1 "R" V 5250 3400 50  0000 C CNN
F 2 "Resistors_SMD:R_0603" V 5180 3400 50  0001 C CNN
F 3 "" H 5250 3400 50  0000 C CNN
	1    5250 3400
	1    0    0    -1  
$EndComp
$Comp
L R R2
U 1 1
P 5350 3400
F 0 "R2" V 5430 3400 50  0000 C CNN
F 1 "R" V 5350 3400 50  0000 C CNN
F 2 "Resistors_SMD:R_0603" V 5280 3400 50  0001 C CNN
F 3 "" H 5350 3400 50  0000 C CNN
	1    5350 3400
	1    0    0    -1  
$EndComp
Wire Wire Line
	5250 3650 5250 3550
Wire Wire Line
	5350 3650 5350 3550
Wire Wire Line
	5250 3250 5350 3250
$Comp
L +5V #PWR061
U 1 1
P 5300 3200
F 0 "#PWR061" H 5300 3050 50  0001 C CNN
F 1 "+5V" H 5350 3350 49  0000 C CNN
F 2 "" H 5300 3200 50  0000 C CNN
F 3 "" H 5300 3200 50  0000 C CNN
	1    5300 3200
	1    0    0    -1  
$EndComp
Wire Wire Line
	5300 3200 5300 3250
Connection ~ 5300 3250
$EndSCHEMATC
